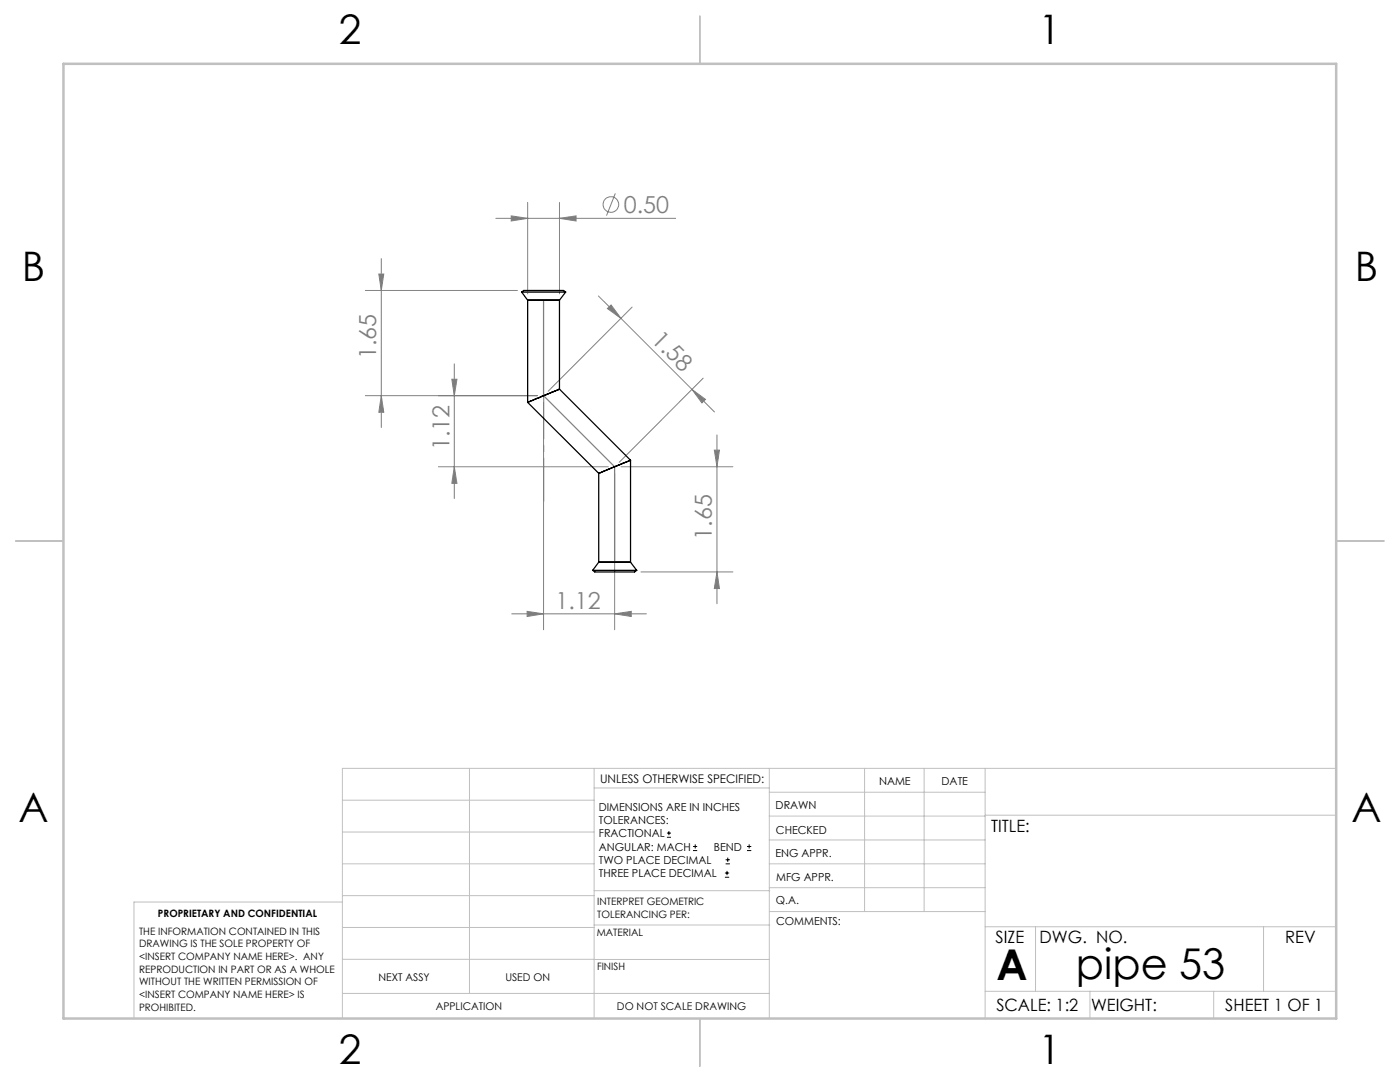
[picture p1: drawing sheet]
<svg xmlns="http://www.w3.org/2000/svg" width="279mm" height="216mm" viewBox="0 0 279 216" stroke-linecap="round" stroke-linejoin="round" font-family="sans-serif">
<g fill="none" stroke="#808080" stroke-width=".2">
<path d="M122.8 38.6l-1.8 4.4M72.9 58h30.4M75.6 54.7h1l-.5 3.3zM76.1 51.6v33.7M99 43.6h35.8M102 43.1l3.3 .5-3.3 .5zM105.3 40.4v18.2M111.7 43.6l3.3-.5v1zM111.7 40.4v18.2M119.4 59.1l4.5 4.4M72.9 79h34.3M76.1 79l.5 3.3h-1z"/>
<path d="M90.2 75.7h1l-.5 3.3zM90.7 72.6v26.9M121.2 61.6l.8-.7 1.9 2.6zM123.9 63.5l18.7 18.7M126.2 61.3l-16.8 16.8M138.1 77.7l2.7 2-.7 .7zM140.3 75.5l-16.7 16.8M87.5 93.1h33.9M90.7 93.1l.5 3.3h-1zM108.5 80.2v45.5M122.7 94.4v31.3M123.9 93.1h22.4"/>
<path d="M142.6 89.8h1l-.5 3.3zM143.1 86.8v33.7M127.9 114.1h18.4M143.1 114.1l.5 3.3h-1zM102.1 122.5h26.9M105.2 122l3.3 .5-3.3 .5zM122.7 122.5l3.3-.5v1z"/>
<circle cx="121.9" cy="40.8" r="1.55"/>
</g>
<g fill="none" stroke="#000" stroke-width=".2">
<path d="M133.1 167.1h.8M133.1 166.2h.8M133.5 165.8v.9M138.3 169.7h.8M138.3 168.9h.8M138.7 168.5v.8M144.7 175h.8M144.7 174.2h.8M144.8 172.4h.9M144.8 171.6h.9M145.1 173.8v.8M145.2 171.1v.9"/>
<path d="M149.1 169.7h.8M149.1 168.9h.8M149.5 168.5v.8"/>
</g>
<g fill="none" stroke="#c0c0c0" stroke-width=".2">
<path d="M68.3 159.7h50.3M93.7 153.3v44.9M118.6 153.3v49.9M118.6 157.2h34.9M153.5 153.3v49.9M153.5 158.1h43.1M172.5 153.3v28.6M184.4 153.3v28.6M196.6 153.3v49.9M266.7 153.3h-198.4v49.9M68.3 178.7h50.3M68.3 172.4h50.3"/>
<path d="M68.3 166h50.3M68.3 180h-41.6v23.2M118.6 177.7h35M153.5 167.6h43.1M153.5 162.8h43.1M153.5 172.4h43.1M153.5 177.1h43.1M196.6 162.7h70.1M68.3 198.2h85.2M68.3 191.4l85.2 .1M68.3 185.1h50.3M118.6 184.6h35"/>
<path d="M153.6 181.9h43M196.6 197.8h70.1M196.6 184.9h70.1M206.7 184.9v12.9M217.5 197.8v5.4M242.2 197.8v5.4M252.2 184.9v12.9"/>
</g>
<path d="M139.7 3.2v9.5M3.1 107.9h9.6M266.7 107.9h9.5M139.7 203.2v9.6" fill="none" stroke="#c0c0c0" stroke-width=".25"/>
<path d="M12.7 12.7h254v190.5h-254z" fill="none" stroke="#c0c0c0" stroke-width=".5"/>
<path d="M108.5 59.9v19.1l14.2 14.1v19.1" fill="none" stroke="#808080" stroke-width=".25"/>
<path d="M108.5 78.9v21.1" fill="none" stroke="#808080" stroke-width=".2" stroke-dasharray="15.2 1.3 1.3 1.3" stroke-dashoffset="6.6"/>
<g fill="#808080">
<path d="M105.2 122l3.3 .5-3.3 .5zM122.7 122.5l3.3-.5v1z"/>
<path d="M111.7 43.6l3.3-.5v1zM102 43.1l3.3 .5-3.3 .5z"/>
<path d="M75.6 54.7h1l-.5 3.3zM76.1 79l.5 3.3h-1zM142.6 89.8h1l-.5 3.3zM143.1 114.1l.5 3.3h-1zM90.2 75.7h1l-.5 3.3zM90.7 93.1l.5 3.3h-1z"/>
<path d="M121.2 61.6l.8-.7 1.9 2.6zM138.1 77.7l2.7 2-.7 .7z"/>
</g>
<g fill="none" stroke="#000" stroke-width=".25">
<path d="M104.1 58.3h8.8M104.1 58.3a2.58 2.58 0 0 1 2-.3h6.4l.4 .3M104.1 58.3l1.2 1.6M105.3 59.9h6.4M105.3 59.9v20.4M111.7 59.9v17.7M112.9 58.3l-1.2 1.6M111.7 77.6l-6.4 2.7M111.7 77.6l14.1 14.2M105.3 80.3l14.2 14.1M119.5 94.4v17.8M125.8 91.8l-6.3 2.6"/>
<path d="M125.8 91.8v20.4M118.3 113.8h8.8M118.3 113.8l.4 .3h7.9l.5-.3M119.5 112.2h6.3M119.5 112.2l-1.2 1.6M125.8 112.2l1.3 1.6"/>
</g>
<g font-size="8.5">
<text x="198.9" y="195.5">A</text>
<text x="214.7" y="195.4">pipe 53</text>
</g>
<g font-size="8.1">
<text x="67.6" y="8.9">2</text>
<text x="207.3" y="8.9">1</text>
<text x="4.4" y="56.1">B</text>
<text x="270.4" y="56.1">B</text>
<text x="3.7" y="164.1">A</text>
<text x="269.7" y="164.1">A</text>
<text x="67.6" y="212.4">2</text>
<text x="207.3" y="212.4">1</text>
</g>
<g font-size="4.7" fill="#808080">
<text x="124.5" y="42.5">0.50</text>
<text x="75.1" y="71.6" transform="rotate(-90 75.1 71.6)">1.65</text>
<text x="129.8" y="68" transform="rotate(45 129.8 68)">1.58</text>
<text x="89.7" y="89.8" transform="rotate(-90 89.7 89.8)">1.12</text>
<text x="142.1" y="107.7" transform="rotate(-90 142.1 107.7)">1.65</text>
<text x="110.8" y="121.5">1.12</text>
</g>
<g font-size="3.4">
<text x="197.8" y="166">TITLE:</text>
<text x="198.7" y="188.1">SIZE</text>
<text x="207.5" y="188.1">DWG. NO.</text>
<text x="256.5" y="188.2">REV</text>
<text x="198.8" y="201.7">SCALE: 1:2</text>
<text x="217.7" y="201.8">WEIGHT:</text>
<text x="244.5" y="201.7">SHEET 1 OF 1</text>
</g>
<text font-size="2.4" x="119.8" y="156.2">UNLESS OTHERWISE SPECIFIED:</text>
<g font-size="2.2">
<text x="119.5" y="161.8">DIMENSIONS ARE IN INCHES</text>
<text x="154.8" y="161.4">DRAWN</text>
<text x="175.4" y="156.6">NAME</text>
<text x="187.9" y="156.7">DATE</text>
<text x="119.5" y="164.4">TOLERANCES:</text>
<text x="119.5" y="167.1">FRACTIONAL</text>
<text x="154.9" y="166.3">CHECKED</text>
<text x="119.5" y="169.7">ANGULAR: MACH</text>
<text x="119.5" y="172.4">TWO PLACE DECIMAL</text>
<text x="142.5" y="169.7">BEND</text>
<text x="154.8" y="171">ENG APPR.</text>
<text x="119.5" y="175">THREE PLACE DECIMAL</text>
<text x="154.9" y="175.7">MFG APPR.</text>
<text x="154.9" y="180.4">Q.A.</text>
<text x="154.9" y="184.6">COMMENTS:</text>
</g>
<g font-size="2.1">
<text x="75.5" y="195.7">NEXT ASSY</text>
<text x="100.9" y="195.7">USED ON</text>
<text x="86.9" y="201.5">APPLICATION</text>
<text x="123.1" y="201.6">DO NOT SCALE DRAWING</text>
</g>
<g font-size="2">
<text x="31.5" y="182.9">PROPRIETARY AND CONFIDENTIAL</text>
<text x="119.2" y="180.6">INTERPRET GEOMETRIC</text>
<text x="119.2" y="183.1">TOLERANCING PER:</text>
<text x="27.8" y="186.5">THE INFORMATION CONTAINED IN THIS</text>
<text x="27.8" y="189">DRAWING IS THE SOLE PROPERTY OF</text>
<text x="27.8" y="191.6">&lt;INSERT COMPANY NAME HERE&gt;. ANY</text>
<text x="119.1" y="186.7">MATERIAL</text>
<text x="27.8" y="194.1">REPRODUCTION IN PART OR AS A WHOLE</text>
<text x="27.8" y="196.6">WITHOUT THE WRITTEN PERMISSION OF</text>
<text x="119.1" y="193.5">FINISH</text>
<text x="27.8" y="199.1">&lt;INSERT COMPANY NAME HERE&gt; IS</text>
<text x="27.8" y="201.7">PROHIBITED.</text>
</g>
</svg>
